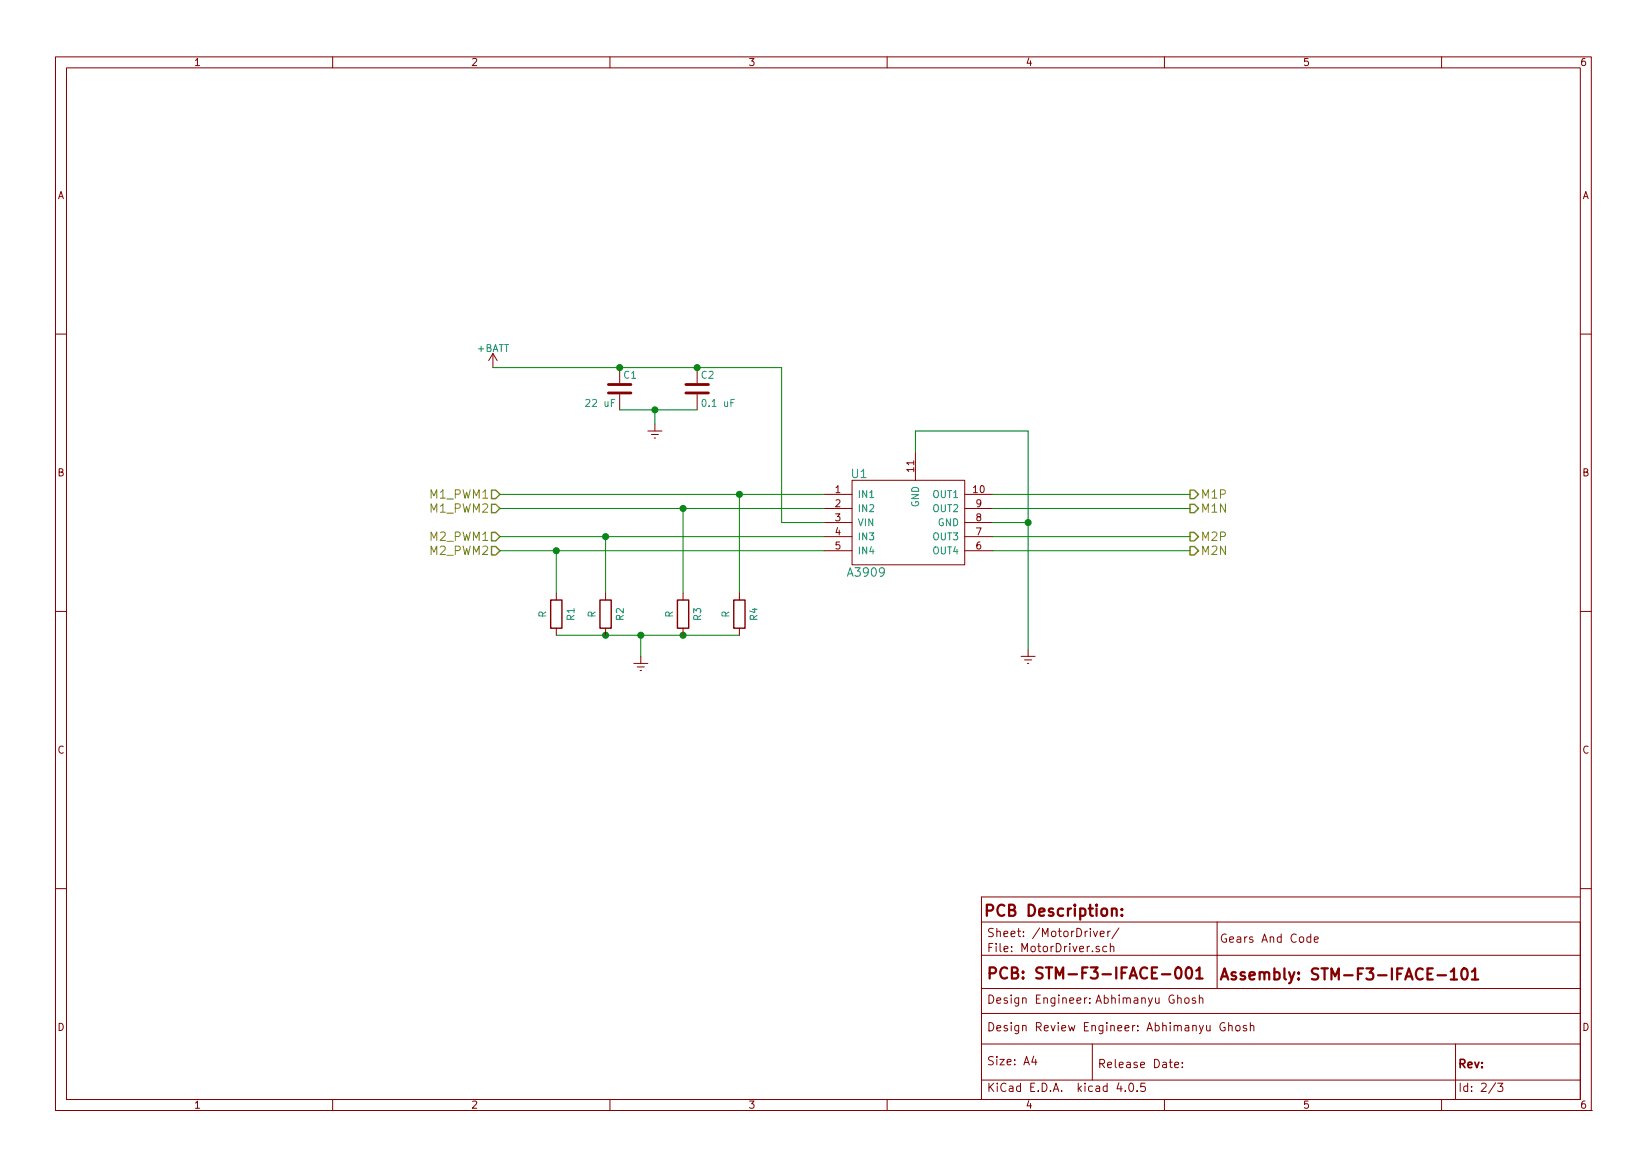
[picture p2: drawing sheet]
EESchema Schematic File Version 2
LIBS:power
LIBS:device
LIBS:transistors
LIBS:conn
LIBS:linear
LIBS:regul
LIBS:74xx
LIBS:cmos4000
LIBS:adc-dac
LIBS:memory
LIBS:xilinx
LIBS:microcontrollers
LIBS:dsp
LIBS:microchip
LIBS:analog_switches
LIBS:motorola
LIBS:texas
LIBS:intel
LIBS:audio
LIBS:interface
LIBS:digital-audio
LIBS:philips
LIBS:display
LIBS:cypress
LIBS:siliconi
LIBS:opto
LIBS:atmel
LIBS:contrib
LIBS:valves
LIBS:PowerManagement
LIBS:ftdi
LIBS:mechanical
LIBS:stm32_interface_board-cache
EELAYER 25 0
EELAYER END
$Descr A4 11693 8268
encoding utf-8
Sheet 2 3
Title ""
Date ""
Rev ""
Comp ""
Comment1 ""
Comment2 ""
Comment3 ""
Comment4 ""
$EndDescr
Text HLabel 3550 3500 0    60   Input ~ 0
M1_PWM1
Text HLabel 3550 3600 0    60   Input ~ 0
M1_PWM2
Text HLabel 3550 3800 0    60   Input ~ 0
M2_PWM1
Text HLabel 3550 3900 0    60   Input ~ 0
M2_PWM2
$Comp
L A3909 U1
U 1 1
P 6250 3650
F 0 "U1" H 6100 3950 60  0000 C CNN
F 1 "A3909" H 6150 3250 60  0000 C CNN
F 2 "PowerPackages:MSOP10-3x3-EP" H 6250 3650 60  0001 C CNN
F 3 "" H 6250 3650 60  0001 C CNN
F 4 "A3909GLYTR-T" H 6200 4050 60  0001 C CNN "manf#"
	1    6250 3650
	1    0    0    -1  
$EndComp
$Comp
L R R1
U 1 1
P 3950 4350
F 0 "R1" V 4050 4350 50  0000 C CNN
F 1 "R" V 3850 4350 50  0000 C CNN
F 2 "Resistors_SMD:R_0603_HandSoldering" H 3880 4350 50  0001 C CNN
F 3 "" H 3950 4350 50  0000 C CNN
F 4 "RC0603JR-074K7L" V 3950 4350 60  0001 C CNN "manf#"
	1    3950 4350
	1    0    0    -1  
$EndComp
$Comp
L Earth #PWR031
U 1 1
P 4550 4650
F 0 "#PWR031" H 4550 4400 50  0001 C CNN
F 1 "Earth" H 4550 4500 50  0001 C CNN
F 2 "" H 4550 4650 50  0000 C CNN
F 3 "" H 4550 4650 50  0000 C CNN
	1    4550 4650
	1    0    0    -1  
$EndComp
$Comp
L Earth #PWR032
U 1 1
P 7300 4600
F 0 "#PWR032" H 7300 4350 50  0001 C CNN
F 1 "Earth" H 7300 4450 50  0001 C CNN
F 2 "" H 7300 4600 50  0000 C CNN
F 3 "" H 7300 4600 50  0000 C CNN
	1    7300 4600
	1    0    0    -1  
$EndComp
Wire Wire Line
	3550 3500 5850 3500
Wire Wire Line
	3550 3600 5850 3600
Wire Wire Line
	3550 3800 5850 3800
Wire Wire Line
	3550 3900 5850 3900
Wire Wire Line
	3950 4200 3950 3900
Connection ~ 3950 3900
Wire Wire Line
	4300 4200 4300 3800
Connection ~ 4300 3800
Wire Wire Line
	4850 4200 4850 3600
Connection ~ 4850 3600
Wire Wire Line
	5250 4200 5250 3500
Connection ~ 5250 3500
Wire Wire Line
	3950 4500 5250 4500
Connection ~ 4300 4500
Connection ~ 4850 4500
Wire Wire Line
	4550 4650 4550 4500
Connection ~ 4550 4500
Wire Wire Line
	6500 3200 6500 3050
Wire Wire Line
	6500 3050 7300 3050
Wire Wire Line
	7300 3050 7300 4600
Wire Wire Line
	7300 3700 7050 3700
Connection ~ 7300 3700
Text HLabel 8450 3500 2    60   Output ~ 0
M1P
Text HLabel 8450 3600 2    60   Output ~ 0
M1N
Text HLabel 8450 3800 2    60   Output ~ 0
M2P
Text HLabel 8450 3900 2    60   Output ~ 0
M2N
$Comp
L R R2
U 1 1
P 4300 4350
F 0 "R2" V 4400 4350 50  0000 C CNN
F 1 "R" V 4200 4350 50  0000 C CNN
F 2 "Resistors_SMD:R_0603_HandSoldering" H 4230 4350 50  0001 C CNN
F 3 "" H 4300 4350 50  0000 C CNN
F 4 "RC0603JR-074K7L" V 4300 4350 60  0001 C CNN "manf#"
	1    4300 4350
	1    0    0    -1  
$EndComp
$Comp
L R R3
U 1 1
P 4850 4350
F 0 "R3" V 4950 4350 50  0000 C CNN
F 1 "R" V 4750 4350 50  0000 C CNN
F 2 "Resistors_SMD:R_0603_HandSoldering" H 4780 4350 50  0001 C CNN
F 3 "" H 4850 4350 50  0000 C CNN
F 4 "RC0603JR-074K7L" V 4850 4350 60  0001 C CNN "manf#"
	1    4850 4350
	1    0    0    -1  
$EndComp
$Comp
L R R4
U 1 1
P 5250 4350
F 0 "R4" V 5350 4350 50  0000 C CNN
F 1 "R" V 5150 4350 50  0000 C CNN
F 2 "Resistors_SMD:R_0603_HandSoldering" H 5180 4350 50  0001 C CNN
F 3 "" H 5250 4350 50  0000 C CNN
F 4 "RC0603JR-074K7L" V 5250 4350 60  0001 C CNN "manf#"
	1    5250 4350
	1    0    0    -1  
$EndComp
$Comp
L +BATT #PWR033
U 1 1
P 3500 2600
F 0 "#PWR033" H 3500 2450 50  0001 C CNN
F 1 "+BATT" H 3500 2740 50  0000 C CNN
F 2 "" H 3500 2600 50  0000 C CNN
F 3 "" H 3500 2600 50  0000 C CNN
	1    3500 2600
	1    0    0    -1  
$EndComp
Wire Wire Line
	3500 2600 5550 2600
Wire Wire Line
	5550 2600 5550 3700
Wire Wire Line
	5550 3700 5850 3700
Wire Wire Line
	7050 3600 8450 3600
Wire Wire Line
	7050 3500 8450 3500
Wire Wire Line
	7050 3800 8450 3800
Wire Wire Line
	7050 3900 8450 3900
$Comp
L C C2
U 1 1
P 4950 2750
F 0 "C2" H 4975 2850 50  0000 L CNN
F 1 "0.1 uF" H 4975 2650 50  0000 L CNN
F 2 "Capacitors_SMD:C_0603_HandSoldering" H 4988 2600 50  0001 C CNN
F 3 "" H 4950 2750 50  0000 C CNN
F 4 "CC0603KRX7R8BB104" H 4950 2750 60  0001 C CNN "manf#"
	1    4950 2750
	1    0    0    -1  
$EndComp
$Comp
L C C1
U 1 1
P 4400 2750
F 0 "C1" H 4425 2850 50  0000 L CNN
F 1 "22 uF" H 4150 2650 50  0000 L CNN
F 2 "Capacitors_SMD:C_1206_HandSoldering" H 4438 2600 50  0001 C CNN
F 3 "" H 4400 2750 50  0000 C CNN
F 4 "TMK316BBJ226ML-T" H 4400 2750 60  0001 C CNN "manf#"
	1    4400 2750
	1    0    0    -1  
$EndComp
Connection ~ 4400 2600
Connection ~ 4950 2600
Wire Wire Line
	4400 2900 4950 2900
$Comp
L Earth #PWR034
U 1 1
P 4650 3000
F 0 "#PWR034" H 4650 2750 50  0001 C CNN
F 1 "Earth" H 4650 2850 50  0001 C CNN
F 2 "" H 4650 3000 50  0000 C CNN
F 3 "" H 4650 3000 50  0000 C CNN
	1    4650 3000
	1    0    0    -1  
$EndComp
Wire Wire Line
	4650 3000 4650 2900
Connection ~ 4650 2900
$EndSCHEMATC
